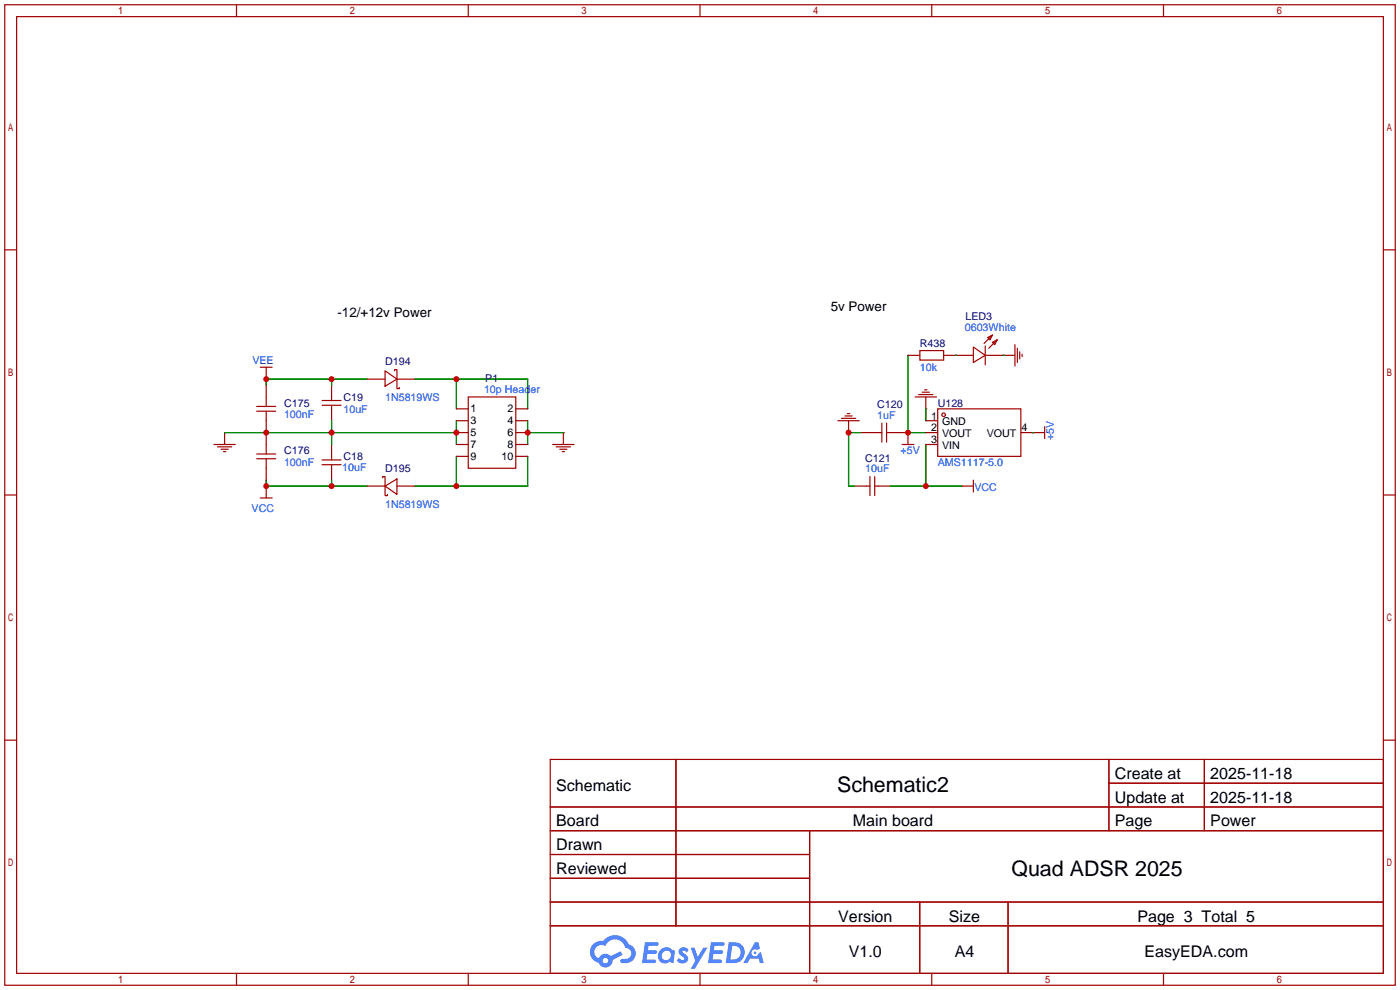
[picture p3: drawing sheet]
<svg xmlns="http://www.w3.org/2000/svg" width="299mm" height="212mm" viewBox="0 0 299 212" stroke-linecap="round" stroke-linejoin="round" font-family="sans-serif">
<g fill="none" stroke="#a10000" stroke-width=".25">
<path d="M1 1h297.2v209.6h-297.2zM3.6 3.6h292.1v204.4h-292.1zM50.5 1v2.6M100.1 1v2.6M149.6 1v2.6M199.1 1v2.6M248.7 1v2.6M1 53.4h2.6M295.7 53.4h2.5M1 105.8h2.6M295.7 105.8h2.5M1 158.2h2.6"/>
<path d="M295.7 158.2h2.5M117.6 162.3h178.1v45.7h-178.1zM117.6 172.5h178.1M117.6 177.5h178.1M144.5 162.3v35.6M173 177.5v30.5M237 162.3v15.2M237 167.4h58.7M257.4 162.3v15.2M117.6 182.6h55.4M117.6 192.8h178.1M117.6 187.7h55.4"/>
<path d="M117.6 197.9h178.1M196.6 192.8v15.2M215.4 192.8v15.2M50.5 208v2.6M100.1 208v2.6M149.6 208v2.6M199.1 208v2.6M248.7 208v2.6"/>
</g>
<g fill="#5487ff">
<path d="M145.3 202.7a1.3 1.3 0 0 1 1.9 .3l-.4 .6a.54 .54 0 0 0-.9-.2l.1 .2a1.34 1.34 0 0 1 .9 1.8 1.47 1.47 0 0 1-2.3-.1l.5-.6 .8 .5a.31 .31 0 0 0 .4-.3 .31 .31 0 0 0-.3-.4 1.12 1.12 0 0 1-.7-1.8z"/>
<path d="M147.6 202.5h.9l.6 2 1.2-2h.9l-2.7 4.6h-.9l1-1.7z"/>
<path d="M137.8 201.4h1.7a1.31 1.31 0 0 1 1.2 .2 .4 .4 0 0 1-.3 .5l-1.8 .1-.1 .9h1.6a.4 .4 0 0 1 .4 .4 .4 .4 0 0 1-.5 .4h-1.6l-.2 1.2h1.4a.46 .46 0 0 1 .5 0 .46 .46 0 0 1 .1 .5l-.4 .2h-2.6z"/>
<path d="M151.9 201.4h1.7a1.32 1.32 0 0 1 1.2 .2 .39 .39 0 0 1-.3 .5l-1.8 .1-.1 .9h1.6a.4 .4 0 0 1 .4 .4 .4 .4 0 0 1-.4 .4h-1.7l-.2 1.2h1.4a.46 .46 0 0 1 .5 0 .46 .46 0 0 1 .1 .5l-.4 .2h-2.6z"/>
<path d="M161.3 201.4h.8l.3 1.3-.6 .4a.75 .75 0 0 0-1.1 .3 .75 .75 0 0 0 .5 1 .75 .75 0 0 0 .9-.7l.5-.2 .6 2.3h-.8l-.3-.9h-1.8l-.5 .9h-1z"/>
<path d="M155.7 201.4l-.6 4.4h1.5a2.27 2.27 0 0 0 2.6-2.2 2.27 2.27 0 0 0-2.7-2.2zM156.5 202.1a1.5 1.5 0 0 1 1.8 1.6 1.5 1.5 0 0 1-1.9 1.4h-.3z"/>
<path d="M141.2 203a1.6 1.6 0 0 0-.3 2.3 1.6 1.6 0 0 0 2.3 .2l.7 .3 .3-2.4-.1-.3-.5-.1a1.58 1.58 0 0 0-2.4 0zM141.8 203.5a.98 .98 0 0 1 1.6 .4 .98 .98 0 0 1-1.1 1.3 .94 .94 0 0 1-.9-.7 .94 .94 0 0 1 .4-1z"/>
<path d="M126.8 201.8a2.37 2.37 0 0 0 1.1 4 1.54 1.54 0 0 0 1.8 1 1.54 1.54 0 0 0 1.2-1.6l2.2-1.1-.5-.8-2 1a1.57 1.57 0 0 0-2.7 .5 1.5 1.5 0 0 1-.7-2.1 1.5 1.5 0 0 1 2.2-.5 2.23 2.23 0 0 1 2.3-1.4 2.23 2.23 0 0 1 2 1.8 1.16 1.16 0 0 1 1.2 1.1 1.16 1.16 0 0 1-1.1 1.2h-.7a.47 .47 0 0 0-.5 .4 .47 .47 0 0 0 .4 .5 2.17 2.17 0 0 0 2.5-.9 2.17 2.17 0 0 0-.3-2.7l-.8-.4a3.2 3.2 0 0 0-5.5-.7l-1.1 .1zM128.8 205.3a.6 .6 0 0 1 1.2 0 .6 .6 0 0 1-1.2 0z"/>
<circle cx="161.4" cy="203.6" r=".28"/>
</g>
<g fill="none" stroke="#a10000" stroke-width=".25">
<path d="M55.6 78.5h2.6M56.9 78.5v2.5M82.3 79.2l2.5 1.8-2.5 1.5zM84.3 79.2v-.2h.5v2M194.1 75.9h2.5M196.6 74.9h5.1v2.1h-5.1zM201.7 75.9h6.3M208 74.2l2.6 1.7-2.6 1.6zM210.6 75.9h6.3M210.6 73.9v4.1M211.1 72.1l1-.5-.5 1zM212.1 73.2l1-.6-.5 1.1z"/>
<path d="M212.1 71.6l-1.8 1.8M213.1 72.6l-1.8 1.8M214.4 75.9h.1M216.9 73.7v4.5M217.4 74.4v3.1M217.9 75.2v1.5M218.4 75.7v.5M45.7 95h4.6M46.5 95.5h3M47.2 96h1.6M47.8 96.5h.5M48 92.5h.1"/>
<path d="M48 92.5v2.5M54.9 87.9h4M54.9 86.9h4M54.9 98h4M54.9 97h4M56.9 81h.1M56.9 82.3v4.6M56.9 87.9v9.1M56.9 98v4.6M68.8 99.3h4.1M68.8 98.3h4.1M68.8 86.6h4.1"/>
<path d="M68.8 85.6h4.1M70.9 82.3v3.3M70.9 86.6v3.3M70.9 95v3.3M70.9 99.3v3.3M78.5 81h3.8M84.8 81v2.1h.5v-.3M84.8 81h3.8M97.5 95h2.6M97.5 92.5h2.6M97.5 89.9h2.6M97.5 87.4h2.6"/>
<path d="M97.5 97.5h2.6M100.1 84.8h10.1v15.3h-10.1zM110.2 95h2.6M110.2 92.5h2.6M110.2 89.9h2.6M110.2 87.4h2.6M110.2 97.5h2.6M118.1 95h4.6M118.9 95.5h3M119.6 96h1.6M120.1 96.5h.5M120.4 92.5h.1"/>
<path d="M120.4 92.5v2.5M179.1 89.9h4.5M179.8 89.4h3.1M180.6 88.9h1.5M181.1 88.4h.5M181.4 92.5h.1M181.4 89.9v2.6M183.9 92.5h4.6M188.5 90.4v4.1M189.5 92.5h4.6M189.5 90.4v4.1M192.8 95h2.5"/>
<path d="M194.1 92.5h.1M194.1 92.5v2.5M195.6 84.8h4.6M196.3 84.3h3.1M197.1 83.8h1.5M197.6 83.3h.5M197.9 87.4h.1M197.9 95h2.5M197.9 92.5h2.5M197.9 84.8v2.6M197.9 89.9h2.5M200.4 87.4h17.8v10.1h-17.8z"/>
<path d="M218.2 92.5h5.1M220.7 92.5h.1M223.3 91.2v2.5M55.6 106.4h2.6M56.9 103.9h.1M56.9 103.9v2.5M78.5 103.9h3.8M81.8 102.1v-.2h.5v2M82.3 103.9v2h.5v-.2M82.3 103.9l2.5-1.5v3.3zM84.8 103.9h3.8M182.6 103.9h3.3"/>
<path d="M185.9 101.9v4M186.9 101.9v4M186.9 103.9h3.3M205.5 103.9h.1M205.5 103.9h2.5M208 102.6v2.6"/>
<circle cx="201.7" cy="88.6" r=".38"/>
</g>
<g fill="none" stroke="#008700" stroke-width=".25">
<path d="M194.1 75.9v16.6h3.8M204.2 75.9h.1M214.4 75.9h.1M48 92.5h49.5M70.9 81v1.3M70.9 89.9v5.1M78.5 81h-21.6v1.3M88.6 81h24.2v6.4M97.5 81v6.4M97.5 89.9v5.1M97.5 97.5v6.4M112.8 92.5h7.6"/>
<path d="M112.8 89.9v5.1M112.8 97.5v6.4h-24.2M183.9 92.5h-2.5v11.4h1.2M197.9 87.4v2.5M197.9 95v8.9M220.7 92.5h.1M56.9 102.6v1.3h21.6M70.9 102.6v1.3M190.2 103.9h15.3"/>
</g>
<g fill="#c00">
<circle cx="97.5" cy="92.5" r=".63"/>
<circle cx="70.9" cy="92.5" r=".63"/>
<circle cx="56.9" cy="92.5" r=".63"/>
<circle cx="97.5" cy="81" r=".63"/>
<circle cx="70.9" cy="81" r=".63"/>
<circle cx="56.9" cy="81" r=".63"/>
<circle cx="97.5" cy="103.9" r=".63"/>
<circle cx="112.8" cy="92.5" r=".63"/>
<circle cx="70.9" cy="103.9" r=".63"/>
<circle cx="56.9" cy="103.9" r=".63"/>
<circle cx="194.1" cy="92.5" r=".63"/>
<circle cx="197.9" cy="103.9" r=".63"/>
<circle cx="181.4" cy="92.5" r=".63"/>
</g>
<g font-size="4.6">
<text x="178.9" y="169.3">Schematic2</text>
<text x="216.2" y="187.1">Quad ADSR 2025</text>
</g>
<g font-size="3.4">
<text x="238.3" y="166.5">Create at</text>
<text x="258.7" y="166.5">2025-11-18</text>
<text x="118.9" y="169">Schematic</text>
<text x="238.3" y="171.6">Update at</text>
<text x="258.7" y="171.6">2025-11-18</text>
<text x="118.9" y="176.6">Board</text>
<text x="182.3" y="176.6">Main board</text>
<text x="238.3" y="176.6">Page</text>
<text x="258.7" y="176.6">Power</text>
<text x="118.9" y="181.7">Drawn</text>
<text x="118.9" y="186.8">Reviewed</text>
<text x="179.1" y="197">Version</text>
<text x="202.8" y="197">Size</text>
<text x="243.1" y="197">Page 3 Total 5</text>
<text x="181.4" y="204.6">V1.0</text>
<text x="204" y="204.6">A4</text>
<text x="244.6" y="204.6">EasyEDA.com</text>
</g>
<g font-size="2.9">
<text x="72.1" y="67.7">-12/+12v Power</text>
<text x="177.5" y="66.5">5v Power</text>
</g>
<g font-size="2.3" fill="#00f">
<text x="206.2" y="70.7">0603White</text>
<text x="53.9" y="77.7">VEE</text>
<text x="103.5" y="83.9">10p Header</text>
<text x="196.6" y="79.3">10k</text>
<text x="60.7" y="89.4">100nF</text>
<text x="73.4" y="88.2">10uF</text>
<text x="82.3" y="85.6">1N5819WS</text>
<text x="187.5" y="89.5">1uF</text>
<text x="225.2" y="94.1" transform="rotate(-90 225.2 94.1)">+5V</text>
<text x="60.7" y="99.6">100nF</text>
<text x="73.2" y="100.6">10uF</text>
<text x="184.9" y="101">10uF</text>
<text x="192.5" y="96.9">+5V</text>
<text x="200.4" y="99.6">AMS1117-5.0</text>
<text x="208.3" y="105">VCC</text>
<text x="53.8" y="109.5">VCC</text>
<text x="82.3" y="108.5">1N5819WS</text>
</g>
<g font-size="2.3" fill="#000080">
<text x="206.3" y="68.4">LED3</text>
<text x="196.6" y="74.2">R438</text>
<text x="82.3" y="78">D194</text>
<text x="103.7" y="81.7">P1</text>
<text x="60.7" y="86.9">C175</text>
<text x="73.4" y="85.6">C19</text>
<text x="187.5" y="87.2">C120</text>
<text x="200.4" y="86.9">U128</text>
<text x="60.7" y="97.1">C176</text>
<text x="73.4" y="98.3">C18</text>
<text x="82.3" y="100.9">D195</text>
<text x="184.9" y="98.7">C121</text>
</g>
<g font-size="2.3">
<text x="100.6" y="88.1">1</text>
<text x="108.5" y="88.1">2</text>
<text x="199" y="89.7">1</text>
<text x="100.6" y="90.7">3</text>
<text x="100.6" y="93.2">5</text>
<text x="100.6" y="95.8">7</text>
<text x="108.5" y="90.7">4</text>
<text x="108.5" y="93.2">6</text>
<text x="108.5" y="95.8">8</text>
<text x="199" y="92.2">2</text>
<text x="199" y="94.7">3</text>
<text x="201.3" y="90.9">GND</text>
<text x="201.3" y="93.5">VOUT</text>
<text x="210.9" y="93.5">VOUT</text>
<text x="218.3" y="92.2">4</text>
<text x="100.6" y="98.3">9</text>
<text x="107.2" y="98.3">10</text>
<text x="201.3" y="96">VIN</text>
</g>
</svg>
